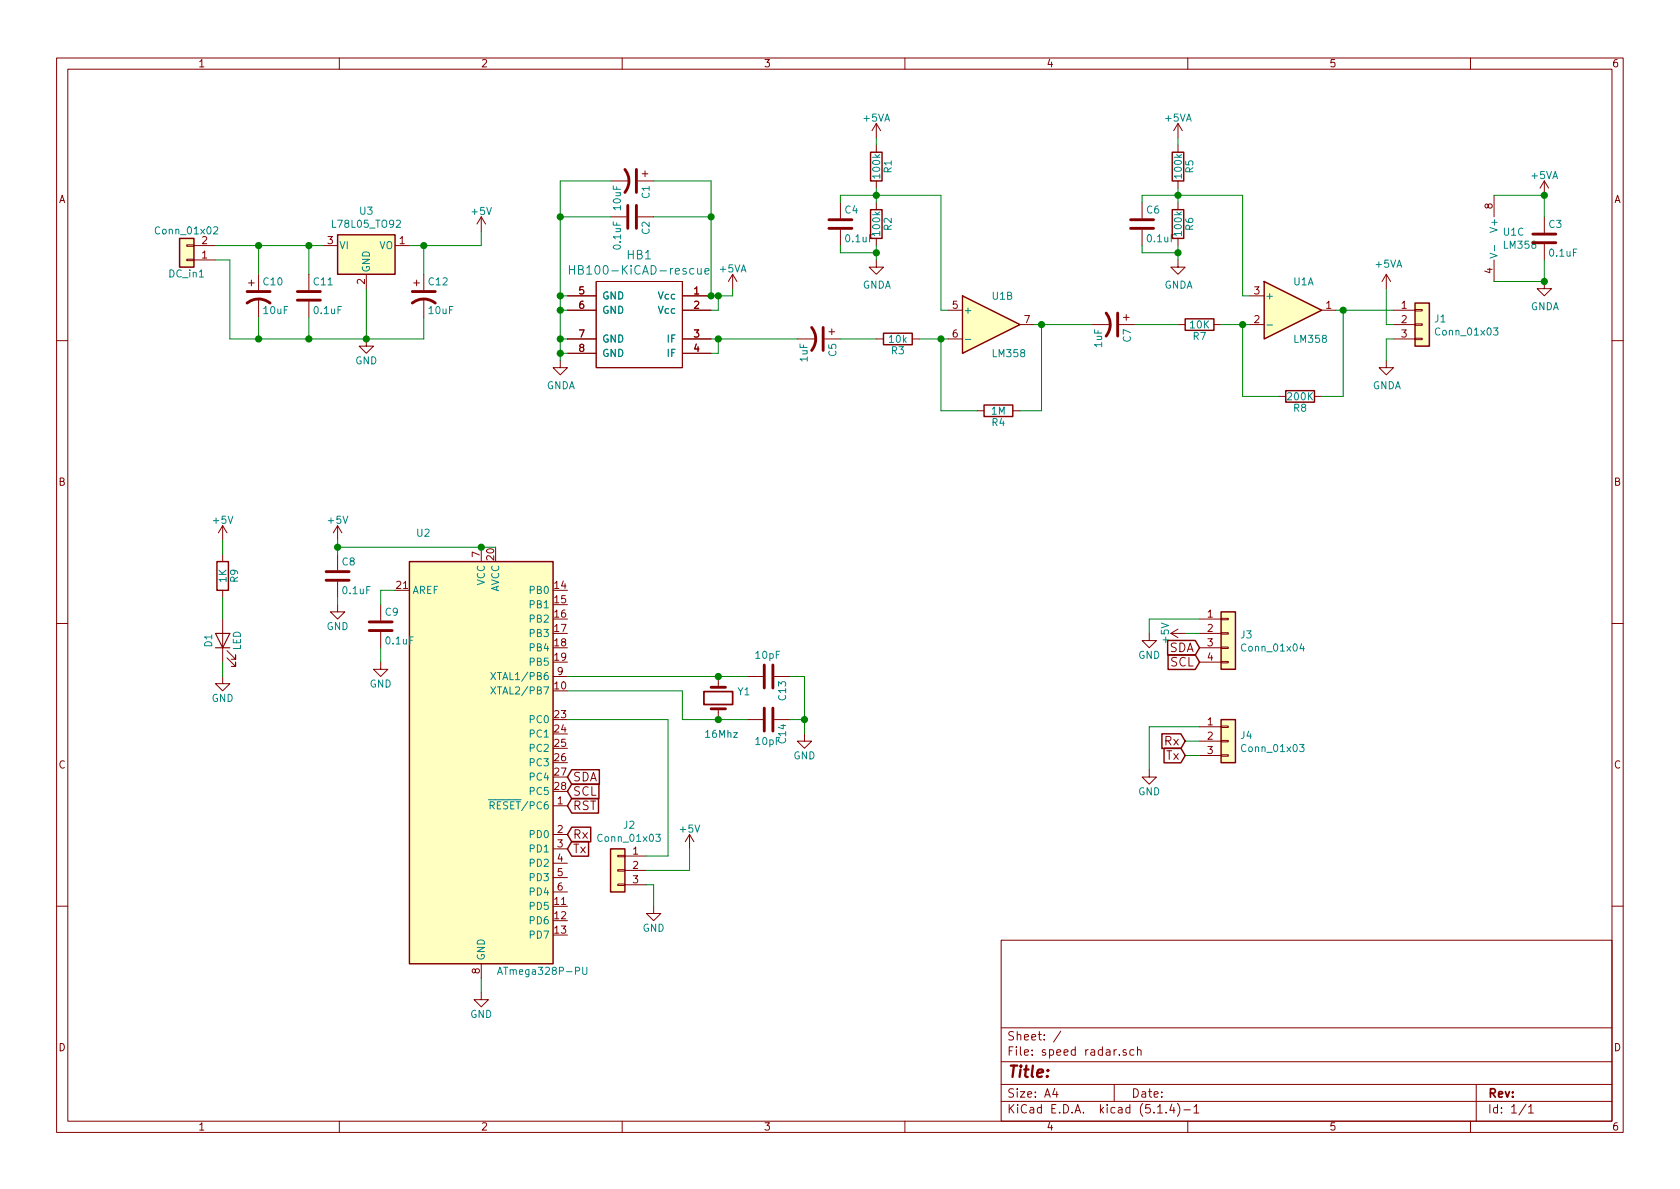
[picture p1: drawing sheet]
EESchema Schematic File Version 4
LIBS:speed radar-cache
EELAYER 30 0
EELAYER END
$Descr A4 11693 8268
encoding utf-8
Sheet 1 1
Title ""
Date ""
Rev ""
Comp ""
Comment1 ""
Comment2 ""
Comment3 ""
Comment4 ""
$EndDescr
$Comp
L power:GND #PWR014
U 1 1
P 3350 6900
F 0 "#PWR014" H 3350 6650 50  0001 C CNN
F 1 "GND" H 3350 6750 50  0000 C CNN
F 2 "" H 3350 6900 50  0001 C CNN
F 3 "" H 3350 6900 50  0001 C CNN
	1    3350 6900
	1    0    0    -1  
$EndComp
Wire Wire Line
	3350 6800 3350 6900
Wire Wire Line
	8350 5250 8250 5250
$Comp
L power:GND #PWR017
U 1 1
P 8000 5350
F 0 "#PWR017" H 8000 5100 50  0001 C CNN
F 1 "GND" H 8000 5200 50  0000 C CNN
F 2 "" H 8000 5350 50  0001 C CNN
F 3 "" H 8000 5350 50  0001 C CNN
	1    8000 5350
	1    0    0    -1  
$EndComp
$Comp
L Regulator_Linear:L78L05_TO92 U3
U 1 1
P 2550 1700
F 0 "U3" H 2550 1942 50  0000 C CNN
F 1 "L78L05_TO92" H 2550 1851 50  0000 C CNN
F 2 "Package_TO_SOT_THT:TO-92_Inline_Wide" H 2550 1925 50  0001 C CIN
F 3 "http://www.st.com/content/ccc/resource/technical/document/datasheet/15/55/e5/aa/23/5b/43/fd/CD00000446.pdf/files/CD00000446.pdf/jcr:content/translations/en.CD00000446.pdf" H 2550 1650 50  0001 C CNN
	1    2550 1700
	1    0    0    -1  
$EndComp
Wire Wire Line
	2950 1700 3350 1700
Connection ~ 2950 1700
Wire Wire Line
	2950 1700 2950 1900
Wire Wire Line
	2950 2350 2550 2350
Wire Wire Line
	2950 2200 2950 2350
$Comp
L Device:CP1 C12
U 1 1
P 2950 2050
F 0 "C12" H 2975 2150 50  0000 L CNN
F 1 "10uF" H 2975 1950 50  0000 L CNN
F 2 "Capacitor_THT:CP_Radial_D4.0mm_P2.00mm" H 2950 2050 50  0001 C CNN
F 3 "" H 2950 2050 50  0001 C CNN
	1    2950 2050
	1    0    0    -1  
$EndComp
Wire Wire Line
	2850 1700 2950 1700
Wire Wire Line
	1800 2350 2150 2350
Wire Wire Line
	1800 1700 2150 1700
Wire Wire Line
	2150 2350 2550 2350
Wire Wire Line
	2150 1700 2250 1700
Wire Wire Line
	1600 1800 1500 1800
Wire Wire Line
	1600 2350 1600 1800
Connection ~ 1800 2350
Connection ~ 1800 1700
Wire Wire Line
	3350 1700 3350 1600
Connection ~ 2550 2350
Connection ~ 2150 2350
Wire Wire Line
	2150 2200 2150 2350
Connection ~ 2150 1700
Wire Wire Line
	2150 1700 2150 1900
Wire Wire Line
	2550 2350 2550 2000
Wire Wire Line
	1600 2350 1800 2350
Wire Wire Line
	1800 2200 1800 2350
Wire Wire Line
	1800 1700 1800 1900
Wire Wire Line
	1500 1700 1800 1700
$Comp
L Device:CP1 C10
U 1 1
P 1800 2050
F 0 "C10" H 1825 2150 50  0000 L CNN
F 1 "10uF" H 1825 1950 50  0000 L CNN
F 2 "Capacitor_THT:CP_Radial_D4.0mm_P2.00mm" H 1800 2050 50  0001 C CNN
F 3 "" H 1800 2050 50  0001 C CNN
	1    1800 2050
	1    0    0    -1  
$EndComp
$Comp
L power:+5V #PWR019
U 1 1
P 3350 1600
F 0 "#PWR019" H 3350 1450 50  0001 C CNN
F 1 "+5V" H 3350 1740 50  0000 C CNN
F 2 "" H 3350 1600 50  0001 C CNN
F 3 "" H 3350 1600 50  0001 C CNN
	1    3350 1600
	1    0    0    -1  
$EndComp
$Comp
L Device:C C11
U 1 1
P 2150 2050
F 0 "C11" H 2175 2150 50  0000 L CNN
F 1 "0.1uF" H 2175 1950 50  0000 L CNN
F 2 "Capacitor_THT:C_Disc_D3.0mm_W1.6mm_P2.50mm" H 2188 1900 50  0001 C CNN
F 3 "" H 2150 2050 50  0001 C CNN
	1    2150 2050
	1    0    0    -1  
$EndComp
$Comp
L power:GND #PWR015
U 1 1
P 2550 2350
F 0 "#PWR015" H 2550 2100 50  0001 C CNN
F 1 "GND" H 2550 2200 50  0000 C CNN
F 2 "" H 2550 2350 50  0001 C CNN
F 3 "" H 2550 2350 50  0001 C CNN
	1    2550 2350
	1    0    0    -1  
$EndComp
$Comp
L Connector_Generic:Conn_01x02 DC_in1
U 1 1
P 1300 1800
F 0 "DC_in1" H 1300 1900 50  0000 C CNN
F 1 "Conn_01x02" H 1300 1600 50  0000 C CNN
F 2 "Connector_Molex:Molex_KK-254_AE-6410-02A_1x02_P2.54mm_Vertical" H 1300 1800 50  0001 C CNN
F 3 "" H 1300 1800 50  0001 C CNN
	1    1300 1800
	-1   0    0    1   
$EndComp
Connection ~ 5000 2050
Wire Wire Line
	5000 2050 5100 2050
$Comp
L Device:C C4
U 1 1
P 5850 1550
F 0 "C4" H 5875 1650 50  0000 L CNN
F 1 "0.1uF" H 5875 1450 50  0000 L CNN
F 2 "Capacitor_THT:C_Disc_D3.0mm_W1.6mm_P2.50mm" H 5888 1400 50  0001 C CNN
F 3 "" H 5850 1550 50  0001 C CNN
	1    5850 1550
	1    0    0    -1  
$EndComp
$Comp
L Device:R R1
U 1 1
P 6100 1150
F 0 "R1" V 6180 1150 50  0000 C CNN
F 1 "100k" V 6100 1150 50  0000 C CNN
F 2 "Resistor_THT:R_Axial_DIN0207_L6.3mm_D2.5mm_P10.16mm_Horizontal" V 6030 1150 50  0001 C CNN
F 3 "" H 6100 1150 50  0001 C CNN
	1    6100 1150
	1    0    0    -1  
$EndComp
$Comp
L Device:R R2
U 1 1
P 6100 1550
F 0 "R2" V 6180 1550 50  0000 C CNN
F 1 "100k" V 6100 1550 50  0000 C CNN
F 2 "Resistor_THT:R_Axial_DIN0207_L6.3mm_D2.5mm_P10.16mm_Horizontal" V 6030 1550 50  0001 C CNN
F 3 "" H 6100 1550 50  0001 C CNN
	1    6100 1550
	1    0    0    -1  
$EndComp
Wire Wire Line
	8650 1350 8650 2050
Connection ~ 3900 2350
Connection ~ 3900 2150
Wire Wire Line
	3900 2150 3900 2350
Connection ~ 4950 2050
$Comp
L speed-radar-rescue:HB100-KiCAD-rescue-KiCAD-rescue HB1
U 1 1
P 4450 2250
F 0 "HB1" H 4450 2737 60  0000 C CNN
F 1 "HB100-KiCAD-rescue" H 4450 2631 60  0000 C CNN
F 2 "HB100:HB100_ver2" H 4450 2250 60  0001 C CNN
F 3 "" H 4450 2250 60  0001 C CNN
	1    4450 2250
	-1   0    0    -1  
$EndComp
Connection ~ 3900 2050
Wire Wire Line
	3900 1500 3900 2050
Wire Wire Line
	4250 1500 3900 1500
Wire Wire Line
	4950 1500 4950 2050
Wire Wire Line
	4550 1500 4950 1500
$Comp
L Device:C C2
U 1 1
P 4400 1500
F 0 "C2" H 4425 1600 50  0000 L CNN
F 1 "0.1uF" H 4425 1400 50  0000 L CNN
F 2 "Capacitor_THT:C_Disc_D3.0mm_W1.6mm_P2.50mm" H 4438 1350 50  0001 C CNN
F 3 "" H 4400 1500 50  0001 C CNN
	1    4400 1500
	0    1    1    0   
$EndComp
Wire Wire Line
	9650 2250 9700 2250
Wire Wire Line
	9650 2000 9650 2250
$Comp
L power:+5VA #PWR09
U 1 1
P 9650 2000
F 0 "#PWR09" H 9650 1850 50  0001 C CNN
F 1 "+5VA" H 9665 2173 50  0000 C CNN
F 2 "" H 9650 2000 50  0001 C CNN
F 3 "" H 9650 2000 50  0001 C CNN
	1    9650 2000
	1    0    0    -1  
$EndComp
Wire Wire Line
	9650 2350 9700 2350
Wire Wire Line
	9650 2500 9650 2350
$Comp
L power:GNDA #PWR010
U 1 1
P 9650 2500
F 0 "#PWR010" H 9650 2250 50  0001 C CNN
F 1 "GNDA" H 9655 2327 50  0000 C CNN
F 2 "" H 9650 2500 50  0001 C CNN
F 3 "" H 9650 2500 50  0001 C CNN
	1    9650 2500
	1    0    0    -1  
$EndComp
$Comp
L power:GNDA #PWR06
U 1 1
P 6100 1800
F 0 "#PWR06" H 6100 1550 50  0001 C CNN
F 1 "GNDA" H 6105 1627 50  0000 C CNN
F 2 "" H 6100 1800 50  0001 C CNN
F 3 "" H 6100 1800 50  0001 C CNN
	1    6100 1800
	1    0    0    -1  
$EndComp
$Comp
L power:GNDA #PWR01
U 1 1
P 3900 2500
F 0 "#PWR01" H 3900 2250 50  0001 C CNN
F 1 "GNDA" H 3905 2327 50  0000 C CNN
F 2 "" H 3900 2500 50  0001 C CNN
F 3 "" H 3900 2500 50  0001 C CNN
	1    3900 2500
	1    0    0    -1  
$EndComp
Connection ~ 10750 1950
$Comp
L power:GNDA #PWR03
U 1 1
P 10750 1950
F 0 "#PWR03" H 10750 1700 50  0001 C CNN
F 1 "GNDA" H 10755 1777 50  0000 C CNN
F 2 "" H 10750 1950 50  0001 C CNN
F 3 "" H 10750 1950 50  0001 C CNN
	1    10750 1950
	1    0    0    -1  
$EndComp
Wire Wire Line
	10400 1950 10750 1950
Connection ~ 10750 1350
Wire Wire Line
	10400 1350 10750 1350
$Comp
L Amplifier_Operational:LM358 U1
U 3 1
P 10500 1650
F 0 "U1" H 10458 1696 50  0000 L CNN
F 1 "LM358" H 10458 1605 50  0000 L CNN
F 2 "" H 10500 1650 50  0001 C CNN
F 3 "http://www.ti.com/lit/ds/symlink/lm2904-n.pdf" H 10500 1650 50  0001 C CNN
	3    10500 1650
	1    0    0    -1  
$EndComp
Wire Wire Line
	5000 2350 5550 2350
Connection ~ 5000 2350
Wire Wire Line
	3900 2350 3900 2450
Wire Wire Line
	3900 2450 3900 2500
Wire Wire Line
	5000 2050 5000 2150
Wire Wire Line
	6100 1750 6100 1800
Wire Wire Line
	6100 1350 6100 1400
Wire Wire Line
	6550 2350 6600 2350
Wire Wire Line
	8650 2250 8700 2250
Wire Wire Line
	9300 2150 9350 2150
Wire Wire Line
	3900 2050 3950 2050
Wire Wire Line
	3950 2150 3900 2150
Connection ~ 3900 2450
Wire Wire Line
	3900 2350 3950 2350
Wire Wire Line
	3900 2450 3950 2450
Wire Wire Line
	3900 2050 3900 2150
Wire Wire Line
	5000 2050 4950 2050
Wire Wire Line
	5100 2000 5100 2050
Wire Wire Line
	5000 2150 4950 2150
Wire Wire Line
	5000 2450 5000 2350
Wire Wire Line
	4950 2450 5000 2450
Wire Wire Line
	7250 2850 7250 2250
Wire Wire Line
	10750 1350 10750 1500
Wire Wire Line
	10750 1950 10750 1800
Wire Wire Line
	5850 1350 6100 1350
Wire Wire Line
	5850 1400 5850 1350
Wire Wire Line
	5850 1700 5850 1750
Connection ~ 6100 1750
Wire Wire Line
	5850 1750 6100 1750
Wire Wire Line
	8650 2050 8700 2050
Wire Wire Line
	6550 2150 6600 2150
Connection ~ 6100 1350
Wire Wire Line
	6100 1700 6100 1750
Wire Wire Line
	6100 1300 6100 1350
Wire Wire Line
	6100 950  6100 1000
Connection ~ 6550 2350
Wire Wire Line
	6550 2850 6550 2350
Connection ~ 7250 2250
Connection ~ 9350 2150
Wire Wire Line
	9350 2750 9350 2150
Connection ~ 8650 2250
Wire Wire Line
	8650 2250 8650 2750
Wire Wire Line
	8500 2250 8650 2250
Wire Wire Line
	9200 2750 9350 2750
Wire Wire Line
	8650 2750 8900 2750
Wire Wire Line
	7200 2250 7250 2250
Wire Wire Line
	7250 2850 7100 2850
Wire Wire Line
	6550 2850 6800 2850
Wire Wire Line
	6400 2350 6550 2350
Wire Wire Line
	4950 2350 5000 2350
$Comp
L Amplifier_Operational:LM358 U1
U 1 1
P 9000 2150
F 0 "U1" H 9000 2350 50  0000 L CNN
F 1 "LM358" H 9000 1950 50  0000 L CNN
F 2 "" H 8950 2250 50  0001 C CNN
F 3 "" H 9050 2350 50  0001 C CNN
	1    9000 2150
	1    0    0    -1  
$EndComp
$Comp
L Amplifier_Operational:LM358 U1
U 2 1
P 6900 2250
F 0 "U1" H 6900 2450 50  0000 L CNN
F 1 "LM358" H 6900 2050 50  0000 L CNN
F 2 "Package_DIP:DIP-8_W7.62mm" H 6850 2350 50  0001 C CNN
F 3 "" H 6950 2450 50  0001 C CNN
	2    6900 2250
	1    0    0    -1  
$EndComp
$Comp
L power:+5VA #PWR02
U 1 1
P 10750 1350
F 0 "#PWR02" H 10750 1200 50  0001 C CNN
F 1 "+5VA" H 10750 1490 50  0000 C CNN
F 2 "" H 10750 1350 50  0001 C CNN
F 3 "" H 10750 1350 50  0001 C CNN
	1    10750 1350
	1    0    0    -1  
$EndComp
$Comp
L Device:C C3
U 1 1
P 10750 1650
F 0 "C3" H 10775 1750 50  0000 L CNN
F 1 "0.1uF" H 10775 1550 50  0000 L CNN
F 2 "Capacitor_THT:C_Disc_D3.0mm_W1.6mm_P2.50mm" H 10788 1500 50  0001 C CNN
F 3 "" H 10750 1650 50  0001 C CNN
	1    10750 1650
	1    0    0    -1  
$EndComp
$Comp
L power:+5VA #PWR05
U 1 1
P 6100 950
F 0 "#PWR05" H 6100 800 50  0001 C CNN
F 1 "+5VA" H 6100 1090 50  0000 C CNN
F 2 "" H 6100 950 50  0001 C CNN
F 3 "" H 6100 950 50  0001 C CNN
	1    6100 950 
	1    0    0    -1  
$EndComp
$Comp
L Device:R R7
U 1 1
P 8350 2250
F 0 "R7" V 8430 2250 50  0000 C CNN
F 1 "10K" V 8350 2250 50  0000 C CNN
F 2 "Resistor_THT:R_Axial_DIN0207_L6.3mm_D2.5mm_P10.16mm_Horizontal" V 8280 2250 50  0001 C CNN
F 3 "" H 8350 2250 50  0001 C CNN
	1    8350 2250
	0    1    1    0   
$EndComp
$Comp
L Device:CP1 C7
U 1 1
P 7750 2250
F 0 "C7" H 7775 2350 50  0000 L CNN
F 1 "1uF" H 7775 2150 50  0000 L CNN
F 2 "Capacitor_THT:CP_Radial_D4.0mm_P2.00mm" H 7750 2250 50  0001 C CNN
F 3 "" H 7750 2250 50  0001 C CNN
	1    7750 2250
	0    1    1    0   
$EndComp
$Comp
L Device:R R8
U 1 1
P 9050 2750
F 0 "R8" V 9130 2750 50  0000 C CNN
F 1 "200K" V 9050 2750 50  0000 C CNN
F 2 "Resistor_THT:R_Axial_DIN0207_L6.3mm_D2.5mm_P10.16mm_Horizontal" V 8980 2750 50  0001 C CNN
F 3 "" H 9050 2750 50  0001 C CNN
	1    9050 2750
	0    1    1    0   
$EndComp
$Comp
L power:+5VA #PWR04
U 1 1
P 5100 2000
F 0 "#PWR04" H 5100 1850 50  0001 C CNN
F 1 "+5VA" H 5100 2140 50  0000 C CNN
F 2 "" H 5100 2000 50  0001 C CNN
F 3 "" H 5100 2000 50  0001 C CNN
	1    5100 2000
	1    0    0    -1  
$EndComp
$Comp
L Device:R R4
U 1 1
P 6950 2850
F 0 "R4" V 7030 2850 50  0000 C CNN
F 1 "1M" V 6950 2850 50  0000 C CNN
F 2 "Resistor_THT:R_Axial_DIN0207_L6.3mm_D2.5mm_P10.16mm_Horizontal" V 6880 2850 50  0001 C CNN
F 3 "" H 6950 2850 50  0001 C CNN
	1    6950 2850
	0    1    1    0   
$EndComp
$Comp
L Device:R R3
U 1 1
P 6250 2350
F 0 "R3" V 6330 2350 50  0000 C CNN
F 1 "10k" V 6250 2350 50  0000 C CNN
F 2 "Resistor_THT:R_Axial_DIN0207_L6.3mm_D2.5mm_P10.16mm_Horizontal" V 6180 2350 50  0001 C CNN
F 3 "" H 6250 2350 50  0001 C CNN
	1    6250 2350
	0    1    1    0   
$EndComp
$Comp
L Device:CP1 C5
U 1 1
P 5700 2350
F 0 "C5" H 5725 2450 50  0000 L CNN
F 1 "1uF" H 5725 2250 50  0000 L CNN
F 2 "Capacitor_THT:CP_Radial_D4.0mm_P2.00mm" H 5700 2350 50  0001 C CNN
F 3 "" H 5700 2350 50  0001 C CNN
	1    5700 2350
	0    1    1    0   
$EndComp
Wire Wire Line
	6100 1350 6550 1350
Wire Wire Line
	6550 2150 6550 1350
$Comp
L Device:C C6
U 1 1
P 7950 1550
F 0 "C6" H 7975 1650 50  0000 L CNN
F 1 "0.1uF" H 7975 1450 50  0000 L CNN
F 2 "Capacitor_THT:C_Disc_D3.0mm_W1.6mm_P2.50mm" H 7988 1400 50  0001 C CNN
F 3 "" H 7950 1550 50  0001 C CNN
	1    7950 1550
	1    0    0    -1  
$EndComp
$Comp
L Device:R R5
U 1 1
P 8200 1150
F 0 "R5" V 8280 1150 50  0000 C CNN
F 1 "100k" V 8200 1150 50  0000 C CNN
F 2 "Resistor_THT:R_Axial_DIN0207_L6.3mm_D2.5mm_P10.16mm_Horizontal" V 8130 1150 50  0001 C CNN
F 3 "" H 8200 1150 50  0001 C CNN
	1    8200 1150
	1    0    0    -1  
$EndComp
$Comp
L Device:R R6
U 1 1
P 8200 1550
F 0 "R6" V 8280 1550 50  0000 C CNN
F 1 "100k" V 8200 1550 50  0000 C CNN
F 2 "Resistor_THT:R_Axial_DIN0207_L6.3mm_D2.5mm_P10.16mm_Horizontal" V 8130 1550 50  0001 C CNN
F 3 "" H 8200 1550 50  0001 C CNN
	1    8200 1550
	1    0    0    -1  
$EndComp
$Comp
L power:GNDA #PWR08
U 1 1
P 8200 1800
F 0 "#PWR08" H 8200 1550 50  0001 C CNN
F 1 "GNDA" H 8205 1627 50  0000 C CNN
F 2 "" H 8200 1800 50  0001 C CNN
F 3 "" H 8200 1800 50  0001 C CNN
	1    8200 1800
	1    0    0    -1  
$EndComp
Wire Wire Line
	8200 1750 8200 1800
Wire Wire Line
	8200 1350 8200 1400
Connection ~ 8200 1750
Connection ~ 8200 1350
Wire Wire Line
	8200 1700 8200 1750
Wire Wire Line
	8200 1300 8200 1350
Wire Wire Line
	8200 950  8200 1000
$Comp
L power:+5VA #PWR07
U 1 1
P 8200 950
F 0 "#PWR07" H 8200 800 50  0001 C CNN
F 1 "+5VA" H 8200 1090 50  0000 C CNN
F 2 "" H 8200 950 50  0001 C CNN
F 3 "" H 8200 950 50  0001 C CNN
	1    8200 950 
	1    0    0    -1  
$EndComp
Wire Wire Line
	8200 1350 8650 1350
$Comp
L Device:CP1 C1
U 1 1
P 4400 1250
F 0 "C1" H 4425 1350 50  0000 L CNN
F 1 "10uF" H 4425 1150 50  0000 L CNN
F 2 "Capacitor_THT:CP_Radial_D4.0mm_P2.00mm" H 4400 1250 50  0001 C CNN
F 3 "" H 4400 1250 50  0001 C CNN
	1    4400 1250
	0    1    1    0   
$EndComp
Wire Wire Line
	4950 1250 4950 1500
Wire Wire Line
	4550 1250 4950 1250
Connection ~ 4950 1500
Wire Wire Line
	3900 1250 3900 1500
Wire Wire Line
	3900 1250 4250 1250
Connection ~ 3900 1500
Wire Wire Line
	5850 2350 6100 2350
Wire Wire Line
	7250 2250 7600 2250
Wire Wire Line
	7900 2250 8200 2250
Wire Wire Line
	9350 2150 9700 2150
Wire Wire Line
	3950 4800 4750 4800
Wire Wire Line
	3950 4700 5000 4700
Wire Wire Line
	8000 5050 8000 5350
Wire Wire Line
	8000 5050 8350 5050
Wire Wire Line
	8250 5150 8350 5150
Text GLabel 8250 5250 0    60   Input ~ 0
Tx
Text GLabel 8250 5150 0    60   Input ~ 0
Rx
$Comp
L Connector_Generic:Conn_01x03 J4
U 1 1
P 8550 5150
F 0 "J4" H 8630 5192 50  0000 L CNN
F 1 "Conn_01x03" H 8630 5101 50  0000 L CNN
F 2 "Connector_Molex:Molex_KK-254_AE-6410-03A_1x03_P2.54mm_Vertical" H 8550 5150 50  0001 C CNN
F 3 "~" H 8550 5150 50  0001 C CNN
	1    8550 5150
	1    0    0    -1  
$EndComp
$Comp
L MCU_Microchip_ATmega:ATmega328P-PU U2
U 1 1
P 3350 5300
F 0 "U2" H 3000 6900 50  0000 R CNN
F 1 "ATmega328P-PU" H 4100 3850 50  0000 R CNN
F 2 "Package_DIP:DIP-28_W7.62mm" H 3350 5300 50  0001 C CIN
F 3 "http://ww1.microchip.com/downloads/en/DeviceDoc/ATmega328_P%20AVR%20MCU%20with%20picoPower%20Technology%20Data%20Sheet%2040001984A.pdf" H 3350 5300 50  0001 C CNN
	1    3350 5300
	1    0    0    -1  
$EndComp
Text GLabel 3950 5400 2    60   Input ~ 0
SDA
Text GLabel 3950 5500 2    60   Input ~ 0
SCL
Text GLabel 8350 4500 0    60   Input ~ 0
SDA
Text GLabel 8350 4600 0    60   Input ~ 0
SCL
Wire Wire Line
	8350 4400 8250 4400
Wire Wire Line
	8000 4400 8000 4300
$Comp
L power:GND #PWR016
U 1 1
P 8000 4400
F 0 "#PWR016" H 8000 4150 50  0001 C CNN
F 1 "GND" H 8000 4250 50  0000 C CNN
F 2 "" H 8000 4400 50  0001 C CNN
F 3 "" H 8000 4400 50  0001 C CNN
	1    8000 4400
	1    0    0    -1  
$EndComp
$Comp
L power:+5V #PWR018
U 1 1
P 8250 4400
F 0 "#PWR018" H 8250 4250 50  0001 C CNN
F 1 "+5V" H 8250 4540 50  0000 C CNN
F 2 "" H 8250 4400 50  0001 C CNN
F 3 "" H 8250 4400 50  0001 C CNN
	1    8250 4400
	0    -1   -1   0   
$EndComp
$Comp
L Connector_Generic:Conn_01x04 J3
U 1 1
P 8550 4400
F 0 "J3" H 8630 4392 50  0000 L CNN
F 1 "Conn_01x04" H 8630 4301 50  0000 L CNN
F 2 "Connector_PinHeader_2.54mm:PinHeader_1x04_P2.54mm_Vertical" H 8550 4400 50  0001 C CNN
F 3 "~" H 8550 4400 50  0001 C CNN
	1    8550 4400
	1    0    0    -1  
$EndComp
Text GLabel 3950 5600 2    60   Input ~ 0
RST
Wire Wire Line
	5000 5000 5200 5000
Connection ~ 5000 5000
Wire Wire Line
	5000 4700 5200 4700
Connection ~ 5000 4700
Wire Wire Line
	5600 4700 5600 5000
Wire Wire Line
	4750 5000 5000 5000
$Comp
L Device:Crystal Y1
U 1 1
P 5000 4850
F 0 "Y1" V 4954 4981 50  0000 L CNN
F 1 "16Mhz" V 5250 4750 50  0000 L CNN
F 2 "Crystal:Crystal_HC49-4H_Vertical" H 5000 4850 50  0001 C CNN
F 3 "~" H 5000 4850 50  0001 C CNN
	1    5000 4850
	0    1    1    0   
$EndComp
Connection ~ 3350 3800
Wire Wire Line
	3350 3800 3450 3800
Wire Wire Line
	2350 3800 2350 3850
Connection ~ 2350 3800
Wire Wire Line
	2350 3800 3350 3800
Wire Wire Line
	2350 3750 2350 3800
Wire Wire Line
	5600 5000 5600 5100
Text GLabel 3950 5900 2    60   Input ~ 0
Tx
Text GLabel 3950 5800 2    60   Input ~ 0
Rx
Wire Wire Line
	1550 4600 1550 4700
Wire Wire Line
	1550 4150 1550 4300
Wire Wire Line
	1550 3750 1550 3850
Connection ~ 5600 5000
Wire Wire Line
	5500 4700 5600 4700
Wire Wire Line
	5500 5000 5600 5000
Wire Wire Line
	4750 4800 4750 5000
Wire Wire Line
	2650 4500 2650 4600
Wire Wire Line
	2650 4100 2750 4100
Wire Wire Line
	2650 4200 2650 4100
Wire Wire Line
	2350 4150 2350 4200
$Comp
L power:+5V #PWR023
U 1 1
P 1550 3750
F 0 "#PWR023" H 1550 3600 50  0001 C CNN
F 1 "+5V" H 1550 3890 50  0000 C CNN
F 2 "" H 1550 3750 50  0001 C CNN
F 3 "" H 1550 3750 50  0001 C CNN
	1    1550 3750
	1    0    0    -1  
$EndComp
$Comp
L power:GND #PWR024
U 1 1
P 1550 4700
F 0 "#PWR024" H 1550 4450 50  0001 C CNN
F 1 "GND" H 1550 4550 50  0000 C CNN
F 2 "" H 1550 4700 50  0001 C CNN
F 3 "" H 1550 4700 50  0001 C CNN
	1    1550 4700
	1    0    0    -1  
$EndComp
$Comp
L Device:LED D1
U 1 1
P 1550 4450
F 0 "D1" H 1550 4550 50  0000 C CNN
F 1 "LED" H 1550 4350 50  0000 C CNN
F 2 "LED_THT:LED_D3.0mm" H 1550 4450 50  0001 C CNN
F 3 "" H 1550 4450 50  0001 C CNN
	1    1550 4450
	0    -1   -1   0   
$EndComp
$Comp
L Device:R R9
U 1 1
P 1550 4000
F 0 "R9" V 1630 4000 50  0000 C CNN
F 1 "1K" V 1550 4000 50  0000 C CNN
F 2 "Resistor_THT:R_Axial_DIN0207_L6.3mm_D2.5mm_P10.16mm_Horizontal" V 1480 4000 50  0001 C CNN
F 3 "" H 1550 4000 50  0001 C CNN
	1    1550 4000
	1    0    0    -1  
$EndComp
$Comp
L power:GND #PWR022
U 1 1
P 5600 5100
F 0 "#PWR022" H 5600 4850 50  0001 C CNN
F 1 "GND" H 5600 4950 50  0000 C CNN
F 2 "" H 5600 5100 50  0001 C CNN
F 3 "" H 5600 5100 50  0001 C CNN
	1    5600 5100
	1    0    0    -1  
$EndComp
$Comp
L Device:C C14
U 1 1
P 5350 5000
F 0 "C14" H 5375 5100 50  0000 L CNN
F 1 "10pF" V 5500 4900 50  0000 L CNN
F 2 "Capacitor_THT:C_Disc_D3.0mm_W1.6mm_P2.50mm" H 5388 4850 50  0001 C CNN
F 3 "" H 5350 5000 50  0001 C CNN
	1    5350 5000
	0    1    1    0   
$EndComp
$Comp
L Device:C C13
U 1 1
P 5350 4700
F 0 "C13" H 5375 4800 50  0000 L CNN
F 1 "10pF" V 5200 4600 50  0000 L CNN
F 2 "Capacitor_THT:C_Disc_D3.0mm_W1.6mm_P2.50mm" H 5388 4550 50  0001 C CNN
F 3 "" H 5350 4700 50  0001 C CNN
	1    5350 4700
	0    1    1    0   
$EndComp
$Comp
L power:GND #PWR013
U 1 1
P 2650 4600
F 0 "#PWR013" H 2650 4350 50  0001 C CNN
F 1 "GND" H 2650 4450 50  0000 C CNN
F 2 "" H 2650 4600 50  0001 C CNN
F 3 "" H 2650 4600 50  0001 C CNN
	1    2650 4600
	1    0    0    -1  
$EndComp
$Comp
L Device:C C9
U 1 1
P 2650 4350
F 0 "C9" H 2675 4450 50  0000 L CNN
F 1 "0.1uF" H 2675 4250 50  0000 L CNN
F 2 "Capacitor_THT:C_Disc_D3.0mm_W1.6mm_P2.50mm" H 2688 4200 50  0001 C CNN
F 3 "" H 2650 4350 50  0001 C CNN
	1    2650 4350
	1    0    0    -1  
$EndComp
$Comp
L power:GND #PWR012
U 1 1
P 2350 4200
F 0 "#PWR012" H 2350 3950 50  0001 C CNN
F 1 "GND" H 2350 4050 50  0000 C CNN
F 2 "" H 2350 4200 50  0001 C CNN
F 3 "" H 2350 4200 50  0001 C CNN
	1    2350 4200
	1    0    0    -1  
$EndComp
$Comp
L Device:C C8
U 1 1
P 2350 4000
F 0 "C8" H 2375 4100 50  0000 L CNN
F 1 "0.1uF" H 2375 3900 50  0000 L CNN
F 2 "Capacitor_THT:C_Disc_D3.0mm_W1.6mm_P2.50mm" H 2388 3850 50  0001 C CNN
F 3 "" H 2350 4000 50  0001 C CNN
	1    2350 4000
	1    0    0    -1  
$EndComp
$Comp
L power:+5V #PWR011
U 1 1
P 2350 3750
F 0 "#PWR011" H 2350 3600 50  0001 C CNN
F 1 "+5V" H 2350 3890 50  0000 C CNN
F 2 "" H 2350 3750 50  0001 C CNN
F 3 "" H 2350 3750 50  0001 C CNN
	1    2350 3750
	1    0    0    -1  
$EndComp
Wire Wire Line
	8000 4300 8350 4300
Wire Wire Line
	7950 1350 8200 1350
Wire Wire Line
	7950 1750 8200 1750
Wire Wire Line
	7950 1400 7950 1350
Wire Wire Line
	7950 1750 7950 1700
$Comp
L Connector_Generic:Conn_01x03 J1
U 1 1
P 9900 2250
F 0 "J1" H 9980 2292 50  0000 L CNN
F 1 "Conn_01x03" H 9980 2201 50  0000 L CNN
F 2 "Connector_PinHeader_2.54mm:PinHeader_1x03_P2.54mm_Vertical" H 9900 2250 50  0001 C CNN
F 3 "~" H 9900 2250 50  0001 C CNN
	1    9900 2250
	1    0    0    -1  
$EndComp
$Comp
L Connector_Generic:Conn_01x03 J2
U 1 1
P 4300 6050
F 0 "J2" H 4220 6367 50  0000 C CNN
F 1 "Conn_01x03" H 4220 6276 50  0000 C CNN
F 2 "Connector_PinHeader_2.54mm:PinHeader_1x03_P2.54mm_Vertical" H 4300 6050 50  0001 C CNN
F 3 "~" H 4300 6050 50  0001 C CNN
	1    4300 6050
	-1   0    0    -1  
$EndComp
$Comp
L power:GND #PWR020
U 1 1
P 4550 6300
F 0 "#PWR020" H 4550 6050 50  0001 C CNN
F 1 "GND" H 4550 6150 50  0000 C CNN
F 2 "" H 4550 6300 50  0001 C CNN
F 3 "" H 4550 6300 50  0001 C CNN
	1    4550 6300
	1    0    0    -1  
$EndComp
Wire Wire Line
	4500 6150 4550 6150
Wire Wire Line
	4550 6150 4550 6300
Wire Wire Line
	4650 5950 4500 5950
$Comp
L power:+5V #PWR021
U 1 1
P 4800 5900
F 0 "#PWR021" H 4800 5750 50  0001 C CNN
F 1 "+5V" H 4800 6040 50  0000 C CNN
F 2 "" H 4800 5900 50  0001 C CNN
F 3 "" H 4800 5900 50  0001 C CNN
	1    4800 5900
	1    0    0    -1  
$EndComp
Wire Wire Line
	4500 6050 4800 6050
Wire Wire Line
	4800 5900 4800 6050
Wire Wire Line
	4650 5000 4650 5950
Wire Wire Line
	3950 5000 4650 5000
$EndSCHEMATC
